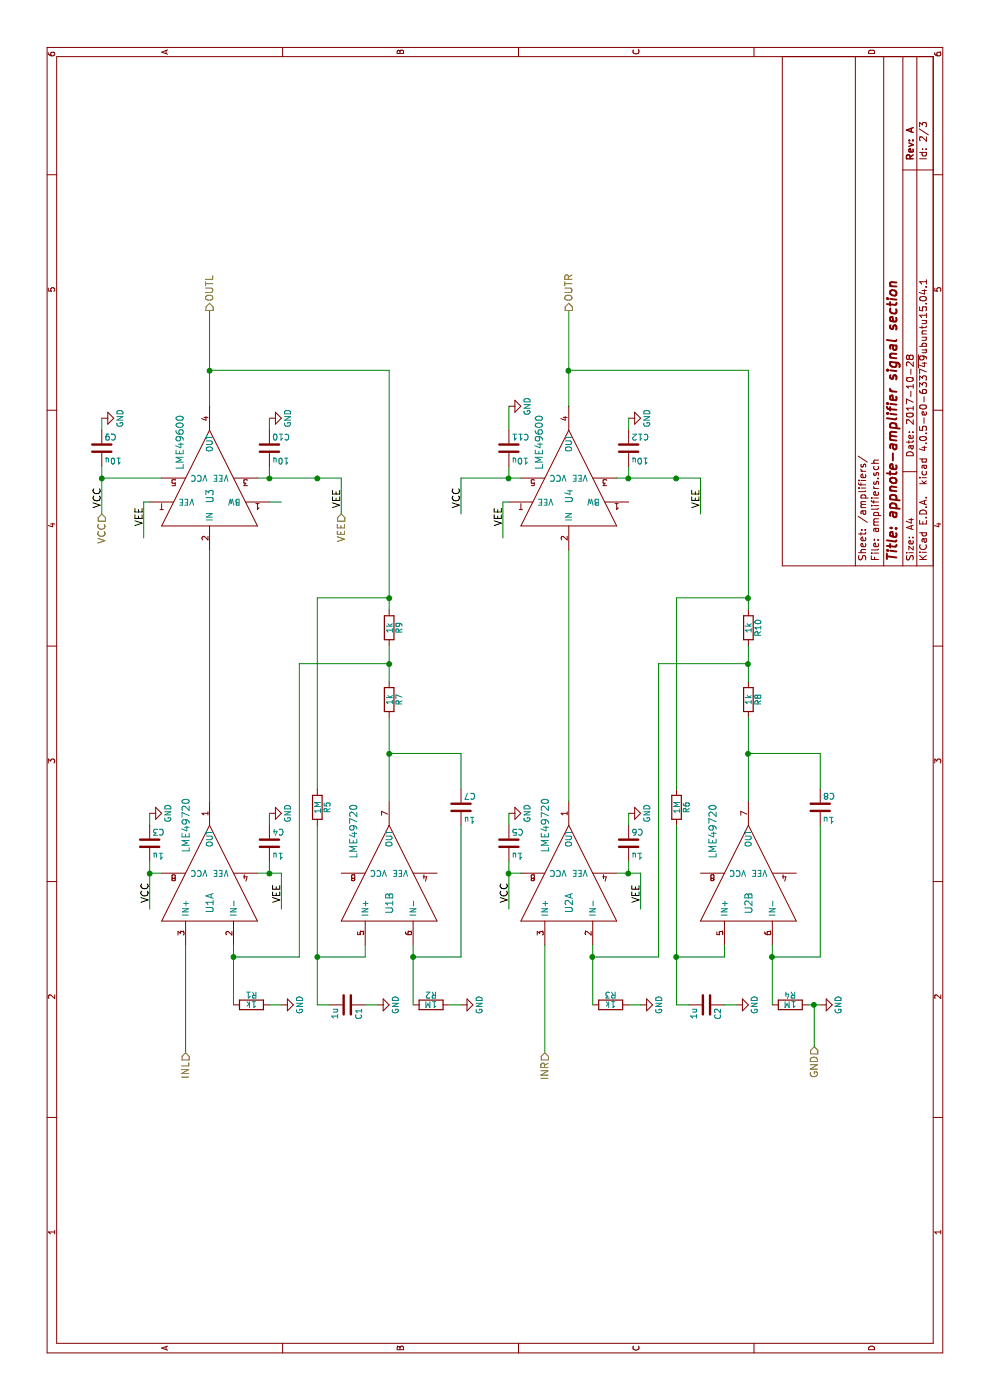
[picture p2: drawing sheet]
EESchema Schematic File Version 2
LIBS:power
LIBS:device
LIBS:transistors
LIBS:conn
LIBS:linear
LIBS:regul
LIBS:74xx
LIBS:cmos4000
LIBS:adc-dac
LIBS:memory
LIBS:xilinx
LIBS:microcontrollers
LIBS:dsp
LIBS:microchip
LIBS:analog_switches
LIBS:motorola
LIBS:texas
LIBS:intel
LIBS:audio
LIBS:interface
LIBS:digital-audio
LIBS:philips
LIBS:display
LIBS:cypress
LIBS:siliconi
LIBS:opto
LIBS:atmel
LIBS:contrib
LIBS:valves
LIBS:ti-opamp
LIBS:wbt-device
LIBS:wireclone-cache
EELAYER 25 0
EELAYER END
$Descr A4 11693 8268
encoding utf-8
Sheet 2 3
Title "appnote-amplifier signal section"
Date "2017-10-28"
Rev "A"
Comp ""
Comment1 ""
Comment2 ""
Comment3 ""
Comment4 ""
$EndDescr
$Comp
L LME49720 U1
U 1 1
P 4400 1750
F 0 "U1" H 4150 1750 60  0000 C CNN
F 1 "LME49720" H 4800 1950 60  0000 C CNN
F 2 "Housings_DIP:DIP-8_W7.62mm_Socket" H 4400 1750 60  0001 C CNN
F 3 "" H 4400 1750 60  0000 C CNN
	1    4400 1750
	1    0    0    -1  
$EndComp
$Comp
L LME49720 U1
U 2 1
P 4400 3250
F 0 "U1" H 4150 3250 60  0000 C CNN
F 1 "LME49720" H 4750 3550 60  0000 C CNN
F 2 "Housings_DIP:DIP-8_W7.62mm_Socket" H 4400 3250 60  0001 C CNN
F 3 "" H 4400 3250 60  0000 C CNN
	2    4400 3250
	1    0    0    -1  
$EndComp
$Comp
L R R1
U 1 1
P 3300 2100
F 0 "R1" V 3380 2100 50  0000 C CNN
F 1 "1k" V 3300 2100 50  0000 C CNN
F 2 "Resistors_SMD:R_0805" V 3230 2100 50  0001 C CNN
F 3 "" H 3300 2100 50  0000 C CNN
	1    3300 2100
	1    0    0    -1  
$EndComp
$Comp
L GND #PWR01
U 1 1
P 3300 2350
F 0 "#PWR01" H 3300 2100 50  0001 C CNN
F 1 "GND" H 3300 2200 50  0000 C CNN
F 2 "" H 3300 2350 50  0000 C CNN
F 3 "" H 3300 2350 50  0000 C CNN
	1    3300 2350
	1    0    0    -1  
$EndComp
$Comp
L R R9
U 1 1
P 6450 3250
F 0 "R9" V 6530 3250 50  0000 C CNN
F 1 "1k" V 6450 3250 50  0000 C CNN
F 2 "Resistors_SMD:R_0805" V 6380 3250 50  0001 C CNN
F 3 "" H 6450 3250 50  0000 C CNN
	1    6450 3250
	0    1    1    0   
$EndComp
$Comp
L R R7
U 1 1
P 5850 3250
F 0 "R7" V 5930 3250 50  0000 C CNN
F 1 "1k" V 5850 3250 50  0000 C CNN
F 2 "Resistors_SMD:R_0805" V 5780 3250 50  0001 C CNN
F 3 "" H 5850 3250 50  0000 C CNN
	1    5850 3250
	0    1    1    0   
$EndComp
$Comp
L C C7
U 1 1
P 4950 3850
F 0 "C7" H 4975 3950 50  0000 L CNN
F 1 "1u" H 4975 3750 50  0000 L CNN
F 2 "Capacitors_SMD:C_0805" H 4988 3700 50  0001 C CNN
F 3 "" H 4950 3850 50  0000 C CNN
	1    4950 3850
	0    1    1    0   
$EndComp
$Comp
L R R2
U 1 1
P 3300 3600
F 0 "R2" V 3380 3600 50  0000 C CNN
F 1 "1M" V 3300 3600 50  0000 C CNN
F 2 "Resistors_SMD:R_0805" V 3230 3600 50  0001 C CNN
F 3 "" H 3300 3600 50  0000 C CNN
	1    3300 3600
	1    0    0    -1  
$EndComp
$Comp
L GND #PWR02
U 1 1
P 3300 3850
F 0 "#PWR02" H 3300 3600 50  0001 C CNN
F 1 "GND" H 3300 3700 50  0000 C CNN
F 2 "" H 3300 3850 50  0000 C CNN
F 3 "" H 3300 3850 50  0000 C CNN
	1    3300 3850
	1    0    0    -1  
$EndComp
$Comp
L R R5
U 1 1
P 4950 2650
F 0 "R5" V 5030 2650 50  0000 C CNN
F 1 "1M" V 4950 2650 50  0000 C CNN
F 2 "Resistors_SMD:R_0805" V 4880 2650 50  0001 C CNN
F 3 "" H 4950 2650 50  0000 C CNN
	1    4950 2650
	0    1    1    0   
$EndComp
$Comp
L C C3
U 1 1
P 4650 1250
F 0 "C3" H 4675 1350 50  0000 L CNN
F 1 "1u" H 4675 1150 50  0000 L CNN
F 2 "Capacitors_SMD:C_1206" H 4688 1100 50  0001 C CNN
F 3 "" H 4650 1250 50  0000 C CNN
	1    4650 1250
	0    1    1    0   
$EndComp
$Comp
L C C4
U 1 1
P 4650 2250
F 0 "C4" H 4675 2350 50  0000 L CNN
F 1 "1u" H 4675 2150 50  0000 L CNN
F 2 "Capacitors_SMD:C_1206" H 4688 2100 50  0001 C CNN
F 3 "" H 4650 2250 50  0000 C CNN
	1    4650 2250
	0    1    1    0   
$EndComp
Text Label 4150 1250 0    60   ~ 0
VCC
Text Label 4150 2350 0    60   ~ 0
VEE
$Comp
L GND #PWR03
U 1 1
P 4900 2250
F 0 "#PWR03" H 4900 2000 50  0001 C CNN
F 1 "GND" H 4900 2100 50  0000 C CNN
F 2 "" H 4900 2250 50  0000 C CNN
F 3 "" H 4900 2250 50  0000 C CNN
	1    4900 2250
	1    0    0    -1  
$EndComp
$Comp
L GND #PWR04
U 1 1
P 4900 1250
F 0 "#PWR04" H 4900 1000 50  0001 C CNN
F 1 "GND" H 4900 1100 50  0000 C CNN
F 2 "" H 4900 1250 50  0000 C CNN
F 3 "" H 4900 1250 50  0000 C CNN
	1    4900 1250
	1    0    0    -1  
$EndComp
$Comp
L GND #PWR05
U 1 1
P 8200 850
F 0 "#PWR05" H 8200 600 50  0001 C CNN
F 1 "GND" H 8200 700 50  0000 C CNN
F 2 "" H 8200 850 50  0000 C CNN
F 3 "" H 8200 850 50  0000 C CNN
	1    8200 850 
	1    0    0    -1  
$EndComp
$Comp
L GND #PWR06
U 1 1
P 8200 2250
F 0 "#PWR06" H 8200 2000 50  0001 C CNN
F 1 "GND" H 8200 2100 50  0000 C CNN
F 2 "" H 8200 2250 50  0000 C CNN
F 3 "" H 8200 2250 50  0000 C CNN
	1    8200 2250
	1    0    0    -1  
$EndComp
$Comp
L C C1
U 1 1
P 3300 2900
F 0 "C1" H 3325 3000 50  0000 L CNN
F 1 "1u" H 3325 2800 50  0000 L CNN
F 2 "Capacitors_SMD:C_0805" H 3338 2750 50  0001 C CNN
F 3 "" H 3300 2900 50  0000 C CNN
	1    3300 2900
	-1   0    0    1   
$EndComp
$Comp
L GND #PWR07
U 1 1
P 3300 3150
F 0 "#PWR07" H 3300 2900 50  0001 C CNN
F 1 "GND" H 3300 3000 50  0000 C CNN
F 2 "" H 3300 3150 50  0000 C CNN
F 3 "" H 3300 3150 50  0000 C CNN
	1    3300 3150
	1    0    0    -1  
$EndComp
Text Label 7450 2850 0    60   ~ 0
VEE
Text Label 7450 850  0    60   ~ 0
VCC
Wire Wire Line
	7400 850  7800 850 
Wire Wire Line
	7700 850  7700 1350
Wire Wire Line
	7700 2150 7700 2850
Wire Wire Line
	4100 1250 4500 1250
Wire Wire Line
	4400 1350 4400 1250
Wire Wire Line
	4400 2350 4100 2350
Wire Wire Line
	4400 2150 4400 2350
Connection ~ 3700 1950
Connection ~ 6700 3250
Wire Wire Line
	6700 2650 6700 3250
Wire Wire Line
	3300 3750 3300 3850
Connection ~ 3700 3450
Wire Wire Line
	3300 3450 3800 3450
Connection ~ 6150 3250
Wire Wire Line
	6150 2500 6150 3250
Wire Wire Line
	3700 2500 6150 2500
Wire Wire Line
	5000 3250 5700 3250
Wire Wire Line
	6000 3250 6300 3250
Wire Wire Line
	5000 1750 7100 1750
Wire Wire Line
	3300 2250 3300 2350
Wire Wire Line
	3300 1950 3800 1950
Wire Wire Line
	8600 3250 6600 3250
Wire Wire Line
	8600 1750 8600 3250
Wire Wire Line
	8300 1750 9100 1750
Wire Wire Line
	8100 850  8200 850 
Connection ~ 7700 2250
Wire Wire Line
	8100 2250 8200 2250
Wire Wire Line
	3700 1950 3700 2500
Wire Wire Line
	3700 3050 3800 3050
Wire Wire Line
	3700 2650 3700 3050
Wire Wire Line
	3300 2650 4800 2650
Wire Wire Line
	5100 2650 6700 2650
Wire Wire Line
	3300 2750 3300 2650
Connection ~ 3700 2650
Wire Wire Line
	3300 3050 3300 3150
Wire Wire Line
	3700 3450 3700 3850
Wire Wire Line
	3700 3850 4800 3850
Wire Wire Line
	5100 3850 5400 3850
Connection ~ 5400 3250
Wire Wire Line
	5400 3850 5400 3250
Connection ~ 4400 1250
Wire Wire Line
	4800 1250 4900 1250
Wire Wire Line
	4900 2250 4800 2250
Wire Wire Line
	4500 2250 4400 2250
Connection ~ 4400 2250
Connection ~ 7700 850 
Connection ~ 7700 2650
Connection ~ 8600 1750
$Comp
L LME49600 U4
U 1 1
P 7700 4750
F 0 "U4" H 7550 4750 60  0000 C CNN
F 1 "LME49600" H 8000 5000 60  0000 C CNN
F 2 "power:TO-263-5" H 7700 4750 60  0001 C CNN
F 3 "" H 7700 4750 60  0000 C CNN
	1    7700 4750
	1    0    0    -1  
$EndComp
$Comp
L LME49720 U2
U 1 1
P 4400 4750
F 0 "U2" H 4150 4750 60  0000 C CNN
F 1 "LME49720" H 4800 4950 60  0000 C CNN
F 2 "Housings_DIP:DIP-8_W7.62mm_Socket" H 4400 4750 60  0001 C CNN
F 3 "" H 4400 4750 60  0000 C CNN
	1    4400 4750
	1    0    0    -1  
$EndComp
$Comp
L LME49720 U2
U 2 1
P 4400 6250
F 0 "U2" H 4150 6250 60  0000 C CNN
F 1 "LME49720" H 4750 6550 60  0000 C CNN
F 2 "Housings_DIP:DIP-8_W7.62mm_Socket" H 4400 6250 60  0001 C CNN
F 3 "" H 4400 6250 60  0000 C CNN
	2    4400 6250
	1    0    0    -1  
$EndComp
$Comp
L R R3
U 1 1
P 3300 5100
F 0 "R3" V 3380 5100 50  0000 C CNN
F 1 "1k" V 3300 5100 50  0000 C CNN
F 2 "Resistors_SMD:R_0805" V 3230 5100 50  0001 C CNN
F 3 "" H 3300 5100 50  0000 C CNN
	1    3300 5100
	1    0    0    -1  
$EndComp
$Comp
L GND #PWR08
U 1 1
P 3300 5350
F 0 "#PWR08" H 3300 5100 50  0001 C CNN
F 1 "GND" H 3300 5200 50  0000 C CNN
F 2 "" H 3300 5350 50  0000 C CNN
F 3 "" H 3300 5350 50  0000 C CNN
	1    3300 5350
	1    0    0    -1  
$EndComp
$Comp
L R R10
U 1 1
P 6450 6250
F 0 "R10" V 6530 6250 50  0000 C CNN
F 1 "1k" V 6450 6250 50  0000 C CNN
F 2 "Resistors_SMD:R_0805" V 6380 6250 50  0001 C CNN
F 3 "" H 6450 6250 50  0000 C CNN
	1    6450 6250
	0    1    1    0   
$EndComp
$Comp
L R R8
U 1 1
P 5850 6250
F 0 "R8" V 5930 6250 50  0000 C CNN
F 1 "1k" V 5850 6250 50  0000 C CNN
F 2 "Resistors_SMD:R_0805" V 5780 6250 50  0001 C CNN
F 3 "" H 5850 6250 50  0000 C CNN
	1    5850 6250
	0    1    1    0   
$EndComp
$Comp
L C C8
U 1 1
P 4950 6850
F 0 "C8" H 4975 6950 50  0000 L CNN
F 1 "1u" H 4975 6750 50  0000 L CNN
F 2 "Capacitors_SMD:C_0805" H 4988 6700 50  0001 C CNN
F 3 "" H 4950 6850 50  0000 C CNN
	1    4950 6850
	0    1    1    0   
$EndComp
$Comp
L R R4
U 1 1
P 3300 6600
F 0 "R4" V 3380 6600 50  0000 C CNN
F 1 "1M" V 3300 6600 50  0000 C CNN
F 2 "Resistors_SMD:R_0805" V 3230 6600 50  0001 C CNN
F 3 "" H 3300 6600 50  0000 C CNN
	1    3300 6600
	1    0    0    -1  
$EndComp
$Comp
L GND #PWR09
U 1 1
P 3300 6850
F 0 "#PWR09" H 3300 6600 50  0001 C CNN
F 1 "GND" H 3300 6700 50  0000 C CNN
F 2 "" H 3300 6850 50  0000 C CNN
F 3 "" H 3300 6850 50  0000 C CNN
	1    3300 6850
	1    0    0    -1  
$EndComp
$Comp
L R R6
U 1 1
P 4950 5650
F 0 "R6" V 5030 5650 50  0000 C CNN
F 1 "1M" V 4950 5650 50  0000 C CNN
F 2 "Resistors_SMD:R_0805" V 4880 5650 50  0001 C CNN
F 3 "" H 4950 5650 50  0000 C CNN
	1    4950 5650
	0    1    1    0   
$EndComp
$Comp
L C C5
U 1 1
P 4650 4250
F 0 "C5" H 4675 4350 50  0000 L CNN
F 1 "1u" H 4675 4150 50  0000 L CNN
F 2 "Capacitors_SMD:C_1206" H 4688 4100 50  0001 C CNN
F 3 "" H 4650 4250 50  0000 C CNN
	1    4650 4250
	0    1    1    0   
$EndComp
$Comp
L C C6
U 1 1
P 4650 5250
F 0 "C6" H 4675 5350 50  0000 L CNN
F 1 "1u" H 4675 5150 50  0000 L CNN
F 2 "Capacitors_SMD:C_1206" H 4688 5100 50  0001 C CNN
F 3 "" H 4650 5250 50  0000 C CNN
	1    4650 5250
	0    1    1    0   
$EndComp
Text Label 4150 4250 0    60   ~ 0
VCC
Text Label 4150 5350 0    60   ~ 0
VEE
$Comp
L GND #PWR010
U 1 1
P 4900 5250
F 0 "#PWR010" H 4900 5000 50  0001 C CNN
F 1 "GND" H 4900 5100 50  0000 C CNN
F 2 "" H 4900 5250 50  0000 C CNN
F 3 "" H 4900 5250 50  0000 C CNN
	1    4900 5250
	1    0    0    -1  
$EndComp
$Comp
L GND #PWR011
U 1 1
P 4900 4250
F 0 "#PWR011" H 4900 4000 50  0001 C CNN
F 1 "GND" H 4900 4100 50  0000 C CNN
F 2 "" H 4900 4250 50  0000 C CNN
F 3 "" H 4900 4250 50  0000 C CNN
	1    4900 4250
	1    0    0    -1  
$EndComp
$Comp
L GND #PWR012
U 1 1
P 8300 4250
F 0 "#PWR012" H 8300 4000 50  0001 C CNN
F 1 "GND" H 8300 4100 50  0000 C CNN
F 2 "" H 8300 4250 50  0000 C CNN
F 3 "" H 8300 4250 50  0000 C CNN
	1    8300 4250
	1    0    0    -1  
$EndComp
$Comp
L GND #PWR013
U 1 1
P 8200 5250
F 0 "#PWR013" H 8200 5000 50  0001 C CNN
F 1 "GND" H 8200 5100 50  0000 C CNN
F 2 "" H 8200 5250 50  0000 C CNN
F 3 "" H 8200 5250 50  0000 C CNN
	1    8200 5250
	1    0    0    -1  
$EndComp
$Comp
L C C2
U 1 1
P 3300 5900
F 0 "C2" H 3325 6000 50  0000 L CNN
F 1 "1u" H 3325 5800 50  0000 L CNN
F 2 "Capacitors_SMD:C_0805" H 3338 5750 50  0001 C CNN
F 3 "" H 3300 5900 50  0000 C CNN
	1    3300 5900
	-1   0    0    1   
$EndComp
$Comp
L GND #PWR014
U 1 1
P 3300 6150
F 0 "#PWR014" H 3300 5900 50  0001 C CNN
F 1 "GND" H 3300 6000 50  0000 C CNN
F 2 "" H 3300 6150 50  0000 C CNN
F 3 "" H 3300 6150 50  0000 C CNN
	1    3300 6150
	1    0    0    -1  
$EndComp
Text Label 7450 5850 0    60   ~ 0
VEE
Text Label 7450 3850 0    60   ~ 0
VCC
Connection ~ 7700 4250
Wire Wire Line
	7700 4250 7800 4250
Wire Wire Line
	7700 3850 7700 4350
Wire Wire Line
	7700 5150 7700 5850
Wire Wire Line
	4100 4250 4500 4250
Wire Wire Line
	4400 4350 4400 4250
Wire Wire Line
	4400 5350 4100 5350
Wire Wire Line
	4400 5150 4400 5350
Connection ~ 3700 4950
Connection ~ 6700 6250
Wire Wire Line
	6700 5650 6700 6250
Wire Wire Line
	3300 6750 3300 6850
Connection ~ 3700 6450
Wire Wire Line
	3300 6450 3800 6450
Connection ~ 6150 6250
Wire Wire Line
	6150 5500 6150 6250
Wire Wire Line
	3700 5500 6150 5500
Wire Wire Line
	5000 6250 5700 6250
Wire Wire Line
	6000 6250 6300 6250
Wire Wire Line
	5000 4750 7100 4750
Wire Wire Line
	3300 5250 3300 5350
Wire Wire Line
	3300 4950 3800 4950
Wire Wire Line
	8600 6250 6600 6250
Wire Wire Line
	8600 4750 8600 6250
Wire Wire Line
	8300 4750 9100 4750
Wire Wire Line
	8300 4250 8100 4250
Connection ~ 7700 5250
Wire Wire Line
	8100 5250 8200 5250
Wire Wire Line
	3700 4950 3700 5500
Wire Wire Line
	3700 6050 3800 6050
Wire Wire Line
	3700 5650 3700 6050
Wire Wire Line
	3300 5650 4800 5650
Wire Wire Line
	5100 5650 6700 5650
Wire Wire Line
	3300 5750 3300 5650
Connection ~ 3700 5650
Wire Wire Line
	3300 6050 3300 6150
Wire Wire Line
	3700 6450 3700 6850
Wire Wire Line
	3700 6850 4800 6850
Wire Wire Line
	5100 6850 5400 6850
Connection ~ 5400 6250
Wire Wire Line
	5400 6850 5400 6250
Connection ~ 4400 4250
Wire Wire Line
	4800 4250 4900 4250
Wire Wire Line
	4900 5250 4800 5250
Wire Wire Line
	4500 5250 4400 5250
Connection ~ 4400 5250
Connection ~ 7700 5650
Connection ~ 8600 4750
Wire Wire Line
	7700 2250 7800 2250
Wire Wire Line
	7500 2250 7500 2350
Wire Wire Line
	7700 2850 7400 2850
Wire Wire Line
	7800 5250 7700 5250
Wire Wire Line
	7700 5850 7400 5850
Wire Wire Line
	3800 1550 2900 1550
Wire Wire Line
	3800 4550 2900 4550
Text HLabel 2900 1550 0    60   Input ~ 0
INL
Text HLabel 2900 4550 0    60   Input ~ 0
INR
Text HLabel 9100 1750 2    60   Output ~ 0
OUTL
Text HLabel 9100 4750 2    60   Output ~ 0
OUTR
Text HLabel 7400 850  0    60   Input ~ 0
VCC
Text HLabel 7400 2850 0    60   Input ~ 0
VEE
Text HLabel 2950 6800 0    60   Input ~ 0
GND
Wire Wire Line
	7500 4250 7500 4200
Wire Wire Line
	7500 4200 7200 4200
Wire Wire Line
	7500 1250 7500 1200
Wire Wire Line
	7500 1200 7200 1200
Text Label 7300 4200 0    60   ~ 0
VEE
Text Label 7300 1200 0    60   ~ 0
VEE
$Comp
L C C9
U 1 1
P 7950 850
F 0 "C9" H 7975 950 50  0000 L CNN
F 1 "10u" H 7975 750 50  0000 L CNN
F 2 "Capacitors_SMD:C_1206" H 7988 700 50  0001 C CNN
F 3 "" H 7950 850 50  0000 C CNN
	1    7950 850 
	0    1    1    0   
$EndComp
$Comp
L C C10
U 1 1
P 7950 2250
F 0 "C10" H 7975 2350 50  0000 L CNN
F 1 "10u" H 7975 2150 50  0000 L CNN
F 2 "Capacitors_SMD:C_1206" H 7988 2100 50  0001 C CNN
F 3 "" H 7950 2250 50  0000 C CNN
	1    7950 2250
	0    1    1    0   
$EndComp
$Comp
L C C11
U 1 1
P 7950 4250
F 0 "C11" H 7975 4350 50  0000 L CNN
F 1 "10u" H 7975 4150 50  0000 L CNN
F 2 "Capacitors_SMD:C_1206" H 7988 4100 50  0001 C CNN
F 3 "" H 7950 4250 50  0000 C CNN
	1    7950 4250
	0    1    1    0   
$EndComp
$Comp
L C C12
U 1 1
P 7950 5250
F 0 "C12" H 7975 5350 50  0000 L CNN
F 1 "10u" H 7975 5150 50  0000 L CNN
F 2 "Capacitors_SMD:C_1206" H 7988 5100 50  0001 C CNN
F 3 "" H 7950 5250 50  0000 C CNN
	1    7950 5250
	0    1    1    0   
$EndComp
Wire Wire Line
	7700 3850 7400 3850
$Comp
L LME49600 U3
U 1 1
P 7700 1750
F 0 "U3" H 7550 1750 60  0000 C CNN
F 1 "LME49600" H 8000 2000 60  0000 C CNN
F 2 "power:TO-263-5" H 7700 1750 60  0001 C CNN
F 3 "" H 7700 1750 60  0000 C CNN
	1    7700 1750
	1    0    0    -1  
$EndComp
Wire Wire Line
	2950 6800 3300 6800
Connection ~ 3300 6800
$EndSCHEMATC
